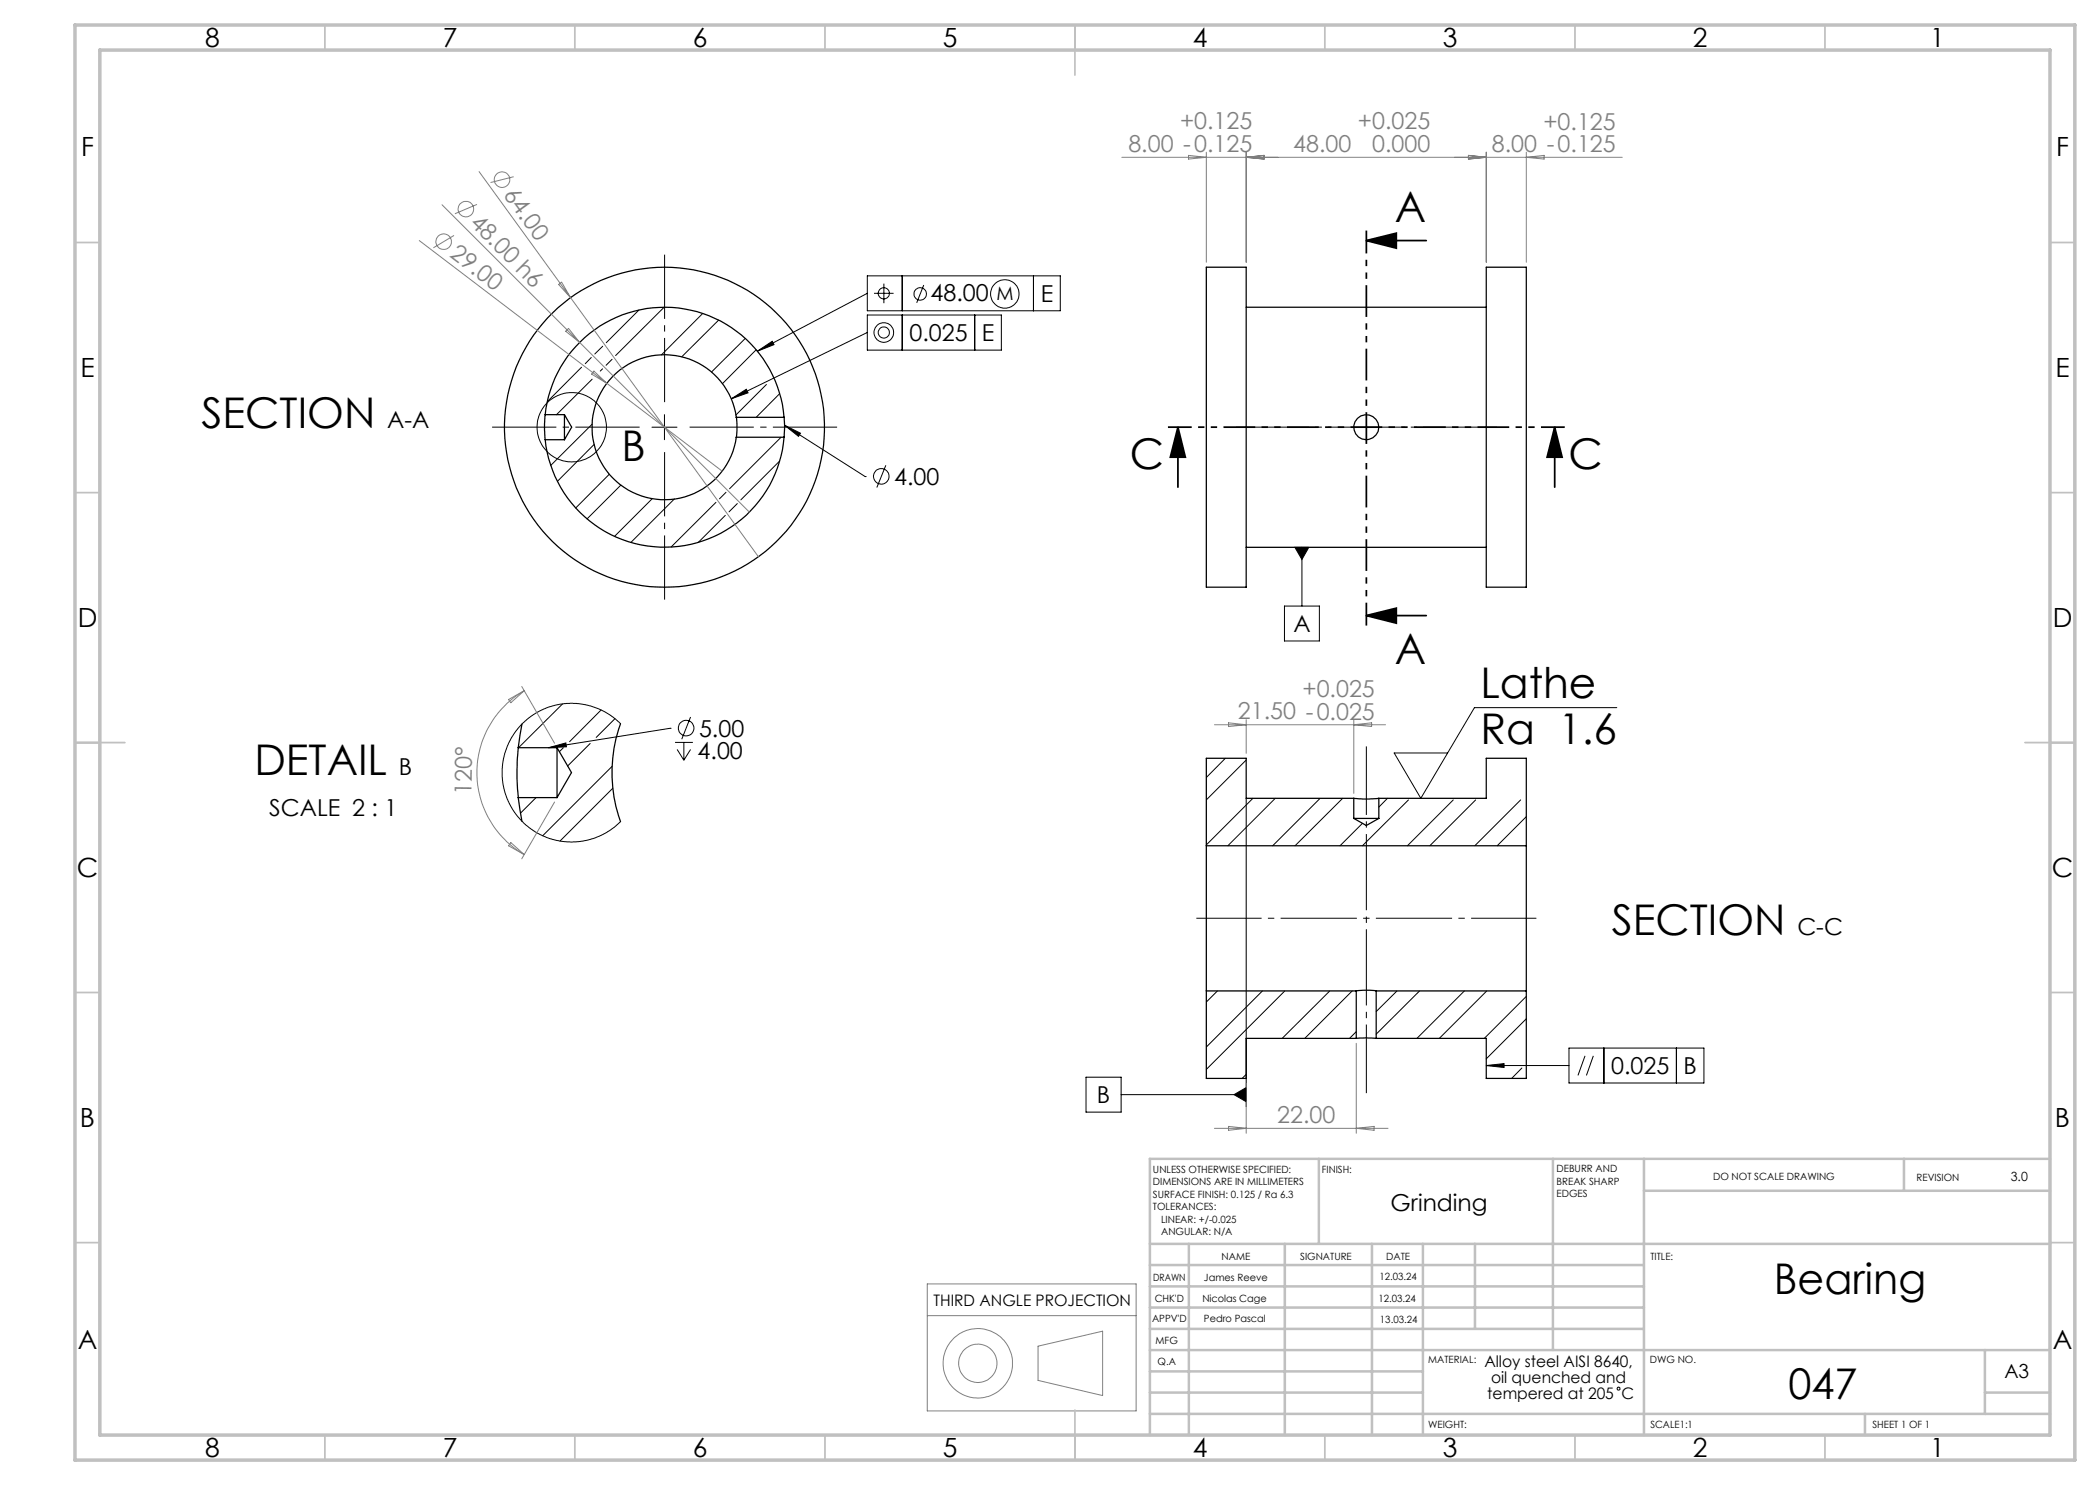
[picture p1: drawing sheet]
<svg xmlns="http://www.w3.org/2000/svg" width="420mm" height="297mm" viewBox="0 0 420 297" stroke-linecap="round" stroke-linejoin="round" font-family="sans-serif">
<g fill="none" stroke="#000" stroke-width=".25">
<path d="M241.3 53.4h7.9v64h-7.9zM297.3 53.4h8v64h-8zM249.2 61.5h48.1M109 82.9l-.1 1.9 .1 3.1M109 82.9a24 24 0 0 1 24.2-21.4 24 24 0 0 1 23.6 22M109 87.9h3.9M109 82.9h3.9M112.9 82.9v5M112.9 82.9l1.4 2.5-1.4 2.5M147.2 83.5l.2 1.3-.2 2.7M147.2 83.5a14.5 14.5 0 0 0-21.6-10.6 14.5 14.5 0 0 0-1.6 24.1 14.5 14.5 0 0 0 22.9-7.6l.3-1.9M147.2 83.5h9.6"/>
<path d="M147.2 87.5h9.6M156.8 83.5l.1 1.5-.1 2.5M156.8 87.5a24 24 0 0 1-23.6 21.9 24 24 0 0 1-24.2-21.5M249.2 109.5h48.1M103.6 149.5a49.9 49.9 0 0 0 0 10M103.6 159.5l.8 4.7M103.6 159.5h7.8M103.6 149.5h7.8M104.4 144.8l-.8 4.7M111.4 149.5v10M111.4 149.5l2.9 5-2.9 5M124.1 144.7a28.9 28.9 0 0 0 0 19.6"/>
<path d="M270.8 159.7l1.8 .1 3.2-.1M270.8 159.7h-21.6v-8h-7.9v17.5M270.8 159.7v4M275.8 159.7h21.5v-8h8v17.5M275.8 159.7v4M241.3 169.2v29M241.3 169.2h64M270.8 163.7h5M270.8 163.7l2.5 1.4 2.5-1.4M305.3 169.2v29M241.3 198.2v17.5h7.9v-8h22.1M241.3 198.2h30"/>
<path d="M271.3 198.2l1.5-.2 2.4 .2M271.3 198.2v9.5M275.2 198.2v9.5M275.2 198.2h30.1M305.3 198.2v17.5h-8v-8h-22.1M271.3 207.7l2-.1 1.9 .1"/>
<circle cx="132.9" cy="85.4" r="32"/>
<circle cx="273.2" cy="85.4" r="2.5"/>
</g>
<g fill="none" stroke="#000" stroke-width=".2">
<path d="M173.5 55.2h38.6v7h-38.6zM173.5 58.7l-22 11.5M174.8 58.7h3.9M176.8 56.7v3.9M180.4 55.2v7M184.7 57l-1.4 3.6M206.7 55.2v7M116.3 73.4l-6.8 6.9M118.3 71.5l-1.2 1.2M118.4 75.8l-7.1 7.1M120.5 73.8l-.4 .4M120.5 69.2l-1.5 1.6"/>
<path d="M122.4 71.9l-1.2 1.2M127.8 62l-6.6 6.5M132.8 61.5l-9.7 9.6M140.5 62.7l-8.2 8.3M143.7 64l-7.4 7.4M146.3 79.8l3-1.9 .3 .7zM149 67.7l-6.7 6.7M151.2 70l-6.7 6.7M151.5 70.2l2.9-1.9 .4 .6zM153.3 76.9l-6.1 6.1M155.9 78.7l-4.7 4.8M173.5 63h26.8v7h-26.8z"/>
<path d="M173.5 66.5l-27.2 13.3M180.4 63v7M194.9 63v7M118.4 84.8l-8.3 8.3M118.8 88.9l-7.3 7.4M121.8 94.9l-6.7 6.7M124.2 97l-6.8 6.8M130.4 85.4h5M130.5 99.7l-7.6 7.6M132.9 82.9v5M134.9 99.8l-8.7 8.7M145.2 98.5l-1.3 1.3"/>
<path d="M155.9 92.2l-7.7 7.8M156.2 87.5l-10.3 10.3M156.9 85.1l3.2 1.5-.4 .7zM156.9 85.1l16.1 10.2M173 95.3h.1M177.2 93.1l-1.8 4.4M143.2 100.5l-9 8.9M145.1 103.1l-5.4 5.4M147.5 100.7l-1.7 1.7M259 109.5h2.8l-1.4 2.4zM260.4 109.5v11.7M256.9 121.2h7v7h-7z"/>
<path d="M107.2 159.5l-3.1 3.1M109.7 149.5l3.5-.9 .1 .8zM112.5 140.8l-8.8 8.7M112.7 149.5l-.8 .9M118 148.7l-4.5 4.5M120.2 142l-6.3 6.3M122.4 153.3l-13.9 13.8M122.6 157.7l-10.6 10.5M123 143.8l-3.8 3.7M124.1 144.7l-1.5-1.3-1.6-1-1.2-.6-2.7-.9-1.8-.2h-2.4l-1.9 .3-1.8 .6-1.9 .9-1.5 1.1-1.7 1.5-1.2 1.5-1.2 2-.7 2-.6 3.1v1.7l.4 2.2 .7 2.2 .7 1.6 1.2 1.8 1.5 1.6 1.9 1.4 1.6 .9 1.7 .7 2.2 .5 2.2 .1 2-.2 2.1-.5 2.5-1.1 1.8-1.2 1.2-1.1M134 145.7l-24.3 3.8M134 145.7h.1"/>
<path d="M135 148.5h3.6M135.4 149.9l1.4 2.1M136.8 148.5v3.5M138.1 143.4l-1.8 4.4M138.1 149.9l-1.3 2.1M245.1 151.7l-3.8 3.8M249.2 159.7v61.6M249.2 152l-7.9 8M250.6 159.7l-9.3 9.3M255.1 159.7l-9.5 9.5M264 159.7l-9.5 9.5M268.5 159.7l-9.5 9.5"/>
<path d="M277.5 159.7l-1.7 1.7M281.7 160l-9.2 9.2M290.7 160l-9.2 9.2M295.1 160l-9.1 9.2M304.1 160l-9.1 9.2M323.4 141.5h-28.5l-10.7 18.2-5.4-9.1h10.7M272.5 164.7l-4.5 4.5M305.3 163.3l-5.9 5.9M243.5 198.2l-2.2 2.2M252.5 198.2l-11.2 11.2M257 198.2l-15.7 15.7M266 198.2l-9.6 9.5"/>
<path d="M270.4 198.2l-9.5 9.5M279.4 198.2l-4.2 4.1M283.9 198.2l-8.7 8.6M292.9 198.2l-9.5 9.5M297.4 198.2l-9.5 9.5M305.3 199.3l-8.4 8.4M217.2 215.4h7v7h-7zM224.2 218.9h25M246.8 218.9l2.4-1.4v2.8zM249.2 214.9l-.8 .8M271.3 206.3l-1.4 1.4M297.3 213.1h16.5"/>
<path d="M297.3 213.1l3.5-.4v.8zM304.4 213.6l-2.1 2.1M305.3 203.8l-8 8M313.8 209.6h27v7h-27zM317 211.2l-1.4 3.9M318.7 211.2l-1.4 3.9M320.8 209.6v7M335.3 209.6v7"/>
<circle cx="176.8" cy="58.7" r="1.12"/>
<circle cx="184" cy="58.8" r="1.25"/>
<circle cx="201" cy="58.8" r="2.84"/>
<circle cx="176.8" cy="66.5" r="1.12"/>
<circle cx="176.8" cy="66.5" r="1.96"/>
<circle cx="114.3" cy="85.5" r="6.9"/>
<circle cx="176.3" cy="95.3" r="1.55"/>
<circle cx="137.2" cy="145.6" r="1.55"/>
<circle cx="323.7" cy="277.7" r=".31"/>
</g>
<g fill="none" stroke="#808080" stroke-width=".2">
<path d="M95.8 34.3l55.9 77.1M102.7 35.3l-4.6 1.2M224.4 31.5h100M237.7 31.1l3.6 .4-3.6 .3zM241.3 30.4v22.1M249.2 30.4v22.1M249.2 31.5l3.6-.4v.7zM293.7 31.1l3.6 .4-3.6 .3zM297.3 30.4v22.1M305.3 30.4v22.1M305.3 31.5l3.5-.4v.7zM83.9 48.1l37.5 28.6"/>
<path d="M88.4 41l27.5 27.5M90.8 47.1l-4.1 2.5M95.4 40.9l-4.4 1.9M111.7 56.9l.6-.5 1.8 3.1zM113.1 66.2l.6-.5 2.2 2.8zM115.9 68.5l34 33.9M118.8 74.2l2.6 2.5-3.1-1.9zM121.4 76.7l23 17.5M101.7 139.9l3.1-1.8-2.6 2.4zM104.4 137.3l6.5 11.4M104.8 138.1a18.9 18.9 0 0 0 0 32.8M242.9 145h34.2"/>
<path d="M245.7 144.6l3.5 .4-3.5 .3zM249.2 143.9v6.8M270.8 143.9v14.8M270.8 145l3.5-.4v.7zM102.2 168.5l2.6 2.4-3.1-1.7zM110.9 160.4l-6.5 11.4M249.2 216.7v10M271.3 208.7v18M242.9 225.7h34.7M245.7 225.3l3.5 .4-3.5 .4zM271.3 225.7l3.5-.4v.8zM185.5 256.8h41.7v25.4h-41.7z"/>
<path d="M185.5 263.1h41.7M207.6 269.2l12.9-3v12.9l-12.9-3z"/>
<circle cx="100.4" cy="35.9" r="1.56"/>
<circle cx="88.7" cy="48.3" r="1.54"/>
<circle cx="93.2" cy="41.8" r="1.56"/>
<circle cx="195.6" cy="272.7" r="3.8"/>
<circle cx="195.6" cy="272.7" r="6.9"/>
</g>
<path d="M273.3 48.1h12M273.3 48.1l6-1.5v3zM235.6 85.4l1.5 6h-3zM235.6 85.4v12M310.9 85.4l1.5 6h-3zM310.9 85.4v12M273.3 123.1h12M273.3 123.1l6-1.5v3z" fill="none" stroke="#000" stroke-width=".35"/>
<path d="M239.3 183.7h68" fill="none" stroke="#000" stroke-width=".2" stroke-dasharray="15.2 1.3 1.3 1.3" stroke-dashoffset="2.2" stroke-linecap="butt"/>
<path d="M273.3 149.3v69.3" fill="none" stroke="#000" stroke-width=".2" stroke-dasharray="15.2 1.3 1.3 1.3" stroke-dashoffset="1.5" stroke-linecap="butt"/>
<path d="M247.3 85.4h52" fill="none" stroke="#000" stroke-width=".2" stroke-dasharray="15.2 1.3 1.3 1.3" stroke-dashoffset=".7" stroke-linecap="butt"/>
<path d="M127.9 85.4h-29.5M132.9 80.4v-29.5M132.9 90.4v29.5M137.9 85.4h29.5" fill="none" stroke="#000" stroke-width=".2" stroke-dasharray="15.2 1.3 1.3 1.3" stroke-dashoffset="2.4" stroke-linecap="butt"/>
<path d="M273.3 46.1v79" fill="none" stroke="#000" stroke-width=".35" stroke-dasharray="6.3 1.3 1.3 1.3 1.3 1.3" stroke-dashoffset="1.8" stroke-linecap="butt"/>
<path d="M313 85.4h-79.4" fill="none" stroke="#000" stroke-width=".35" stroke-dasharray="6.3 1.3 1.3 1.3 1.3 1.3" stroke-dashoffset="1.6" stroke-linecap="butt"/>
<g fill="none" stroke="#c0c0c0" stroke-width=".35">
<path d="M65 5v5M115 5v5M165 5v5M215 5v10M265 5v5M315 5v5M365 5v5M15 48.5h5M410 48.5h5M15 98.5h5M410 98.5h5M15 148.5h10"/>
<path d="M405 148.5h10M15 198.5h5M410 198.5h5M15 248.5h5M410 248.5h5M65 287v5M115 287v5M165 287v5M215 282v10M265 287v5M315 287v5M365 287v5"/>
</g>
<g fill="none" stroke="#c0c0c0" stroke-width=".5">
<path d="M263.8 231.8v17M310.6 231.8v38.2M328.8 231.8v55.2M328.8 238.2h81.2M380.8 231.8v6.4M410 231.8h-180v55.2M230 248.8h180M230 257.3h98.8M230 253h98.8M237.8 248.8v38.2M257 248.8v38.2M274.4 248.8v38.2"/>
<path d="M284.6 248.8v38.2M295 248.8v17M230 265.8h98.8M230 261.5h98.8M230 278.5h54.6M230 274.3h54.6M230 270h180M397 278.5h13M397 270v12.8M230 282.8h180M373 282.8v4.2"/>
</g>
<path d="M15 5h400v287h-400zM20 10h390v277h-390z" fill="none" stroke="#c0c0c0" stroke-width=".7"/>
<g fill="#000">
<path d="M273.3 48.1l6-1.5v3zM273.3 123.1l6-1.5v3z"/>
<path d="M310.9 85.4l1.5 6h-3zM235.6 85.4l1.5 6h-3z"/>
<path d="M259 109.5l1.4 2.4 1.4-2.4zM156.9 85.1l3.2 1.5-.4 .7zM151.5 70.2l2.9-1.9 .4 .6zM146.3 79.8l3-1.9 .3 .7zM109.7 149.5l3.5-.9 .1 .8zM297.3 213.1l3.5-.4v.8zM246.8 218.9l2.4 1.4v-2.8z"/>
</g>
<g font-size="8.5">
<text x="279" y="44.4">A</text>
<text x="40.3" y="85.6">SECTION</text>
<text x="124.3" y="92.1">B</text>
<text x="226" y="93.7">C</text>
<text x="313.7" y="93.7">C</text>
<text x="279" y="132.7">A</text>
<text x="296.1" y="139.7">Lathe</text>
<text x="296.1" y="148.7">Ra 1.6</text>
<text x="50.9" y="155.1">DETAIL</text>
<text x="322.3" y="187">SECTION</text>
<text x="354.8" y="258.8">Bearing</text>
<text x="357.7" y="279.7">047</text>
</g>
<g font-size="5.3">
<text x="41" y="9.5">8</text>
<text x="88.5" y="9.5">7</text>
<text x="138.5" y="9.5">6</text>
<text x="188.5" y="9.5">5</text>
<text x="238.5" y="9.5">4</text>
<text x="288.5" y="9.5">3</text>
<text x="338.5" y="9.5">2</text>
<text x="386" y="9.5">1</text>
<text x="16.2" y="31.2">F</text>
<text x="411.2" y="31.2">F</text>
<text x="16.1" y="75.5">E</text>
<text x="411.1" y="75.5">E</text>
<text x="15.5" y="125.5">D</text>
<text x="410.5" y="125.5">D</text>
<text x="15.4" y="175.5">C</text>
<text x="410.4" y="175.5">C</text>
<text x="16" y="225.5">B</text>
<text x="411" y="225.5">B</text>
<text x="15.5" y="269.7">A</text>
<text x="410.5" y="269.7">A</text>
<text x="41" y="291.5">8</text>
<text x="88.5" y="291.5">7</text>
<text x="138.5" y="291.5">6</text>
<text x="188.5" y="291.5">5</text>
<text x="238.5" y="291.5">4</text>
<text x="288.5" y="291.5">3</text>
<text x="338.5" y="291.5">2</text>
<text x="386" y="291.5">1</text>
</g>
<g font-size="4.7" fill="#808080">
<text x="236" y="25.9">+0.125</text>
<text x="271.6" y="25.9">+0.025</text>
<text x="308.7" y="25.9">+0.125</text>
<text x="225.7" y="30.4">8.00 -0.125</text>
<text x="258.7" y="30.4">48.00</text>
<text x="274.4" y="30.4">0.000</text>
<text x="298.4" y="30.4">8.00 -0.125</text>
<text x="100.6" y="39" transform="rotate(54 100.6 39)">64.00</text>
<text x="93.8" y="44.8" transform="rotate(45 93.8 44.8)">48.00 h6</text>
<text x="89.8" y="51.2" transform="rotate(37 89.8 51.2)">29.00</text>
<text x="247.6" y="143.9">21.50 -0.025</text>
<text x="260.5" y="139.4">+0.025</text>
<text x="94.3" y="159" transform="rotate(-89 94.3 159)">120°</text>
<text x="255.5" y="224.6">22.00</text>
</g>
<g font-size="4.7">
<text x="186.1" y="60.1">48.00</text>
<text x="208.1" y="60.4">E</text>
<text x="181.9" y="68.3">0.025</text>
<text x="196.4" y="68.3">E</text>
<text x="77.4" y="85.6">A-A</text>
<text x="178.8" y="97">4.00</text>
<text x="258.7" y="126.4">A</text>
<text x="139.8" y="147.4">5.00</text>
<text x="79.8" y="155.1">B</text>
<text x="139.5" y="151.9">4.00</text>
<text x="53.9" y="163.3">SCALE 2 : 1</text>
<text x="359.5" y="187">C-C</text>
<text x="322.2" y="214.9">0.025</text>
<text x="336.7" y="214.9">B</text>
<text x="219.4" y="220.7">B</text>
<text x="278.1" y="242.1">Grinding</text>
</g>
<text font-size="3.9" x="400.9" y="275.5">A3</text>
<text font-size="3.7" x="199.3" y="60.1">M</text>
<g font-size="3.2">
<text x="186.7" y="261.2">THIRD ANGLE PROJECTION</text>
<text x="296.9" y="273.5">Alloy steel AISI 8640,</text>
<text x="297.5" y="279.8">tempered at 205 C</text>
<text x="298.2" y="276.7">oil quenched and</text>
</g>
<text font-size="2.5" x="402.2" y="236.1">3.0</text>
<g font-size="2">
<text x="230.6" y="234.6">UNLESS OTHERWISE SPECIFIED:</text>
<text x="230.6" y="237.1">DIMENSIONS ARE IN MILLIMETERS</text>
<text x="230.6" y="239.6">SURFACE FINISH: 0.125 / Ra 6.3</text>
<text x="264.4" y="234.6">FINISH:</text>
<text x="311.3" y="234.5">DEBURR AND</text>
<text x="311.3" y="237">BREAK SHARP</text>
<text x="311.3" y="239.5">EDGES</text>
<text x="342.6" y="236">DO NOT SCALE DRAWING</text>
<text x="383.3" y="236.2">REVISION</text>
<text x="230.6" y="242.1">TOLERANCES:</text>
<text x="232.2" y="244.6">LINEAR: +/-0.025</text>
<text x="232.2" y="247.1">ANGULAR: N/A</text>
<text x="244.3" y="252">NAME</text>
<text x="260" y="251.9">SIGNATURE</text>
<text x="277.2" y="251.9">DATE</text>
<text x="330.1" y="251.9">TITLE:</text>
<text x="230.6" y="256.1">DRAWN</text>
<text x="240.8" y="256.1">James Reeve</text>
<text x="275.9" y="255.9">12.03.24</text>
<text x="230.9" y="260.3">CHK'D</text>
<text x="240.5" y="260.3">Nicolas Cage</text>
<text x="275.7" y="260.3">12.03.24</text>
<text x="230.4" y="264.4">APPV'D</text>
<text x="231.1" y="268.8">MFG</text>
<text x="240.8" y="264.4">Pedro Pascal</text>
<text x="276" y="264.6">13.03.24</text>
<text x="231.5" y="273">Q.A</text>
<text x="285.6" y="272.5">MATERIAL:</text>
<text x="330" y="272.5">DWG NO.</text>
<text x="285.6" y="285.5">WEIGHT:</text>
<text x="330.1" y="285.6">SCALE1:1</text>
<text x="374.5" y="285.6">SHEET 1 OF 1</text>
</g>
</svg>
